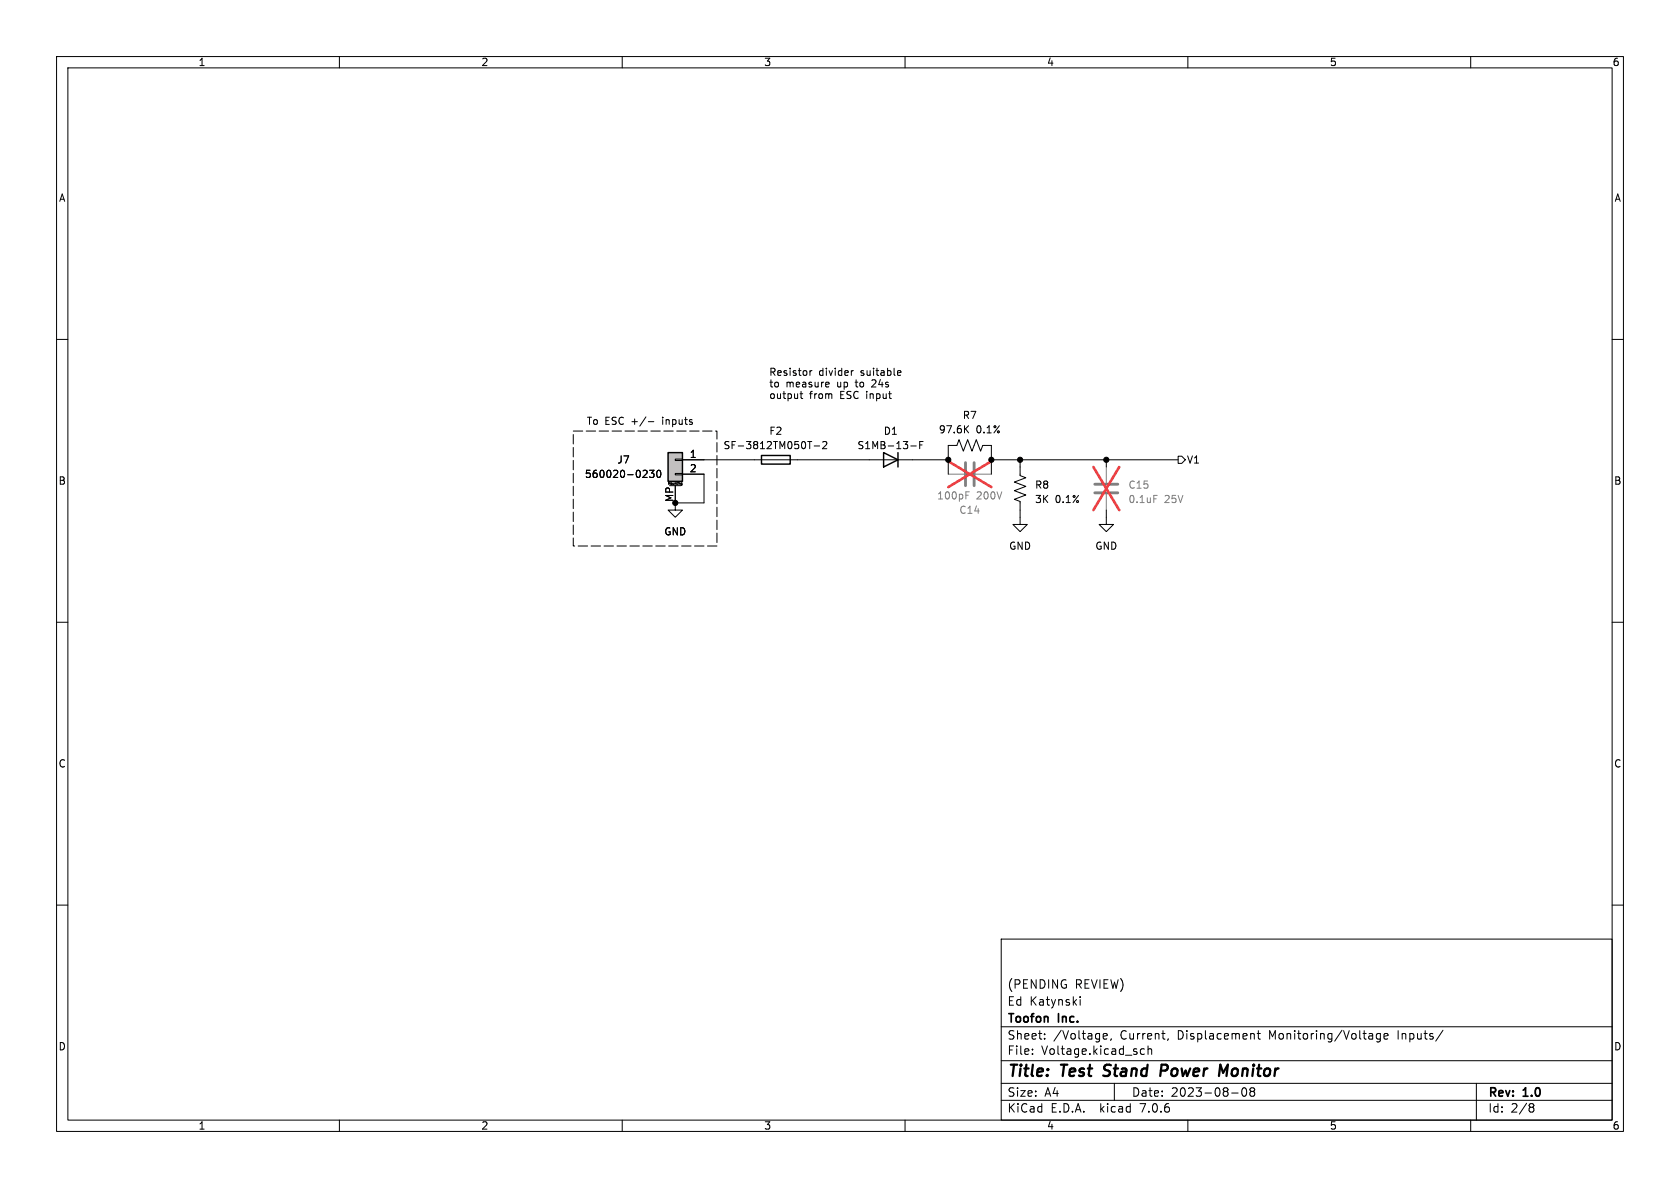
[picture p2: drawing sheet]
<svg xmlns="http://www.w3.org/2000/svg" width="297mm" height="210mm" viewBox="0 0 297 210" stroke-linecap="round" stroke-linejoin="round" font-family="sans-serif">
<g fill="none" stroke="#000" stroke-width=".18">
<path d="M10 10h277v190h-277zM12 12h273v186h-273zM60 10v2M110 10v2M160 10v2M210 10v2M260 10v2M10 60h2M285 60h2M114.6 74.5h1M141.4 69.6h.5M141.6 69.2v1.1l.3 .2"/>
<path d="M142.8 78h.7M143.2 65.5v.9M143.5 65.5l-.3 .3M143.9 78.8h1M145.4 78.2l.5-.2 .3 .4-.8 .9h.8M146.2 67.6h.3l.1 .3-.6 .1M146.5 68.3l-.3 .1M150.9 65.5l-.3 .1M158.9 65.5l.3 .1 .1 .2-.6 .1M159.2 66.3l-.3 .1M161 78.8h1M162.6 78.7h.4"/>
<path d="M163.2 78h-.6v1.3M170.7 75.8l.5 .7M171.2 75.3l-.7 .7M114.2 83.1l.2 .3-.1 .3-.7 .7h.8M114.8 83.1h.8l-.4 .5 .4 .1v.6l-.2 .1-.6-.1M116.3 83.2l.1-.1a.68 .68 0 0 1 .4 .7 .68 .68 0 0 1-.4 .6 .84 .84 0 0 1-.1-1.2zM118.2 85.6v-.3l.1 .2 .1-.2v.3M118.4 85.9h2M119.4 83.7h1.2v.2h-1.2zM119.4 81.2h1.2v.2h-1.2zM119.4 88.9v1.3h-1.3l1.3 1.2 1.2-1.2h-1.2M119.4 85.9v3"/>
<path d="M119.7 85.3v.3M119.9 85.3h.1M120.6 85.6h-.2v-.2h.2v.3h-.2M120.6 81.3h47M120.6 83.8h3.9v5.1h-5.1M167.6 83.8v-5.1h1.6l.3-1 .8 2.1 .8-2.1 .7 2.1 .8-2.1 .8 2.1 .3-1.1h1.6v5.1M175.3 81.3h33M180.3 81.3v2.8l1.1 .4-2.1 .7 2.1 .8-2.1 .7 2.1 .8-2.1 .8 1 .3v4.1h-1.2l1.2 1.3 1.3-1.3h-1.3M195.6 90.2v2.5h1.2l-1.2 1.3-1.3-1.3h1.3M195.6 81.3v1.3M208.3 80.6h.6l.6 .7-.6 .6h-.6zM10 110h2"/>
<path d="M285 110h2M10 160h2M285 160h2M177 166h108v32h-108zM191 176.2v.1M191 176.7v1M60 198v2M110 198v2M160 198v2M177 194.5h108M177 191.5h108M177 187.5h108"/>
<path d="M177 181.5h108M182.5 186.3v.1M182.5 185.5v.1M184.7 183.6v.1M184.7 182.8v.1M195 183.2l.7-.1v-.3l-.5-.1-.2 .2 .1 .7h.6M196.5 183.6l-.2 .3M197 191.5v3M201.6 186.1l.3 .3 .4-.1M202.3 185.5l-.4-.1-.3 .3M203 185.5l.2-.1 .3 .1 .1 .9M203 184.9v1.5"/>
<path d="M206.5 183.6l-.1 .3M210 198v2M217.7 193.2h1.2M219.7 192.4l.2-.1a.81 .81 0 0 1 .6 .6 .81 .81 0 0 1-.3 .8l-.2 .1a.81 .81 0 0 1-.3-1.4zM221.2 192.9l-.2-.2 .2-.4 .5 .1 .1 .2-.3 .3M221.2 192.9l-.2 .3v.3l.2 .3 .5-.1 .1-.2-.1-.4-.2-.2M221.2 192.9h.3M221.5 182.7l.2 .2v.8M222.2 182.7h.6M222.5 182.2v1.3l.3 .2M244 182.8l-.4-.1-.3 .3v.4l.2 .2h.5M244 182.7v1.2l-.3 .3-.3-.1"/>
<path d="M244.7 183.2l.7-.1-.1-.3-.4-.1-.2 .2v.7h.6M255.1 182.1l-1.3 2M260 198v2M261 191.5v6.5M270.6 195.1h.3l.3 .3-.3 .3M270.6 195.7h.3M270.9 195.7l.2 .2 .1 .4-.3 .3h-.3"/>
</g>
<path d="M195 190.1l.3 .1M195.3 188.4l-.1 .4 .1 .2M206.1 188.2h-.7l-.3 2M206.2 189.2l-1 .1M216.2 189.6l.9-1.4-.3 2" fill="none" stroke="#000" stroke-width=".4"/>
<path d="M118.1 80h2.5v5.1h-2.5zM134.6 80.5h5.1v1.5h-5.1zM156.2 80l2.5 1.3-2.5 1.3zM158.7 80v2.6" fill="none" stroke="#000" stroke-width=".25"/>
<path d="M118.1 80h2.5v5.1h-2.5z" fill="#c0c0c0" stroke="#c0c0c0" stroke-width=".18"/>
<path d="M170.7 81.8v4.1M172.2 81.8v4.1M193.5 87.1h4.1M193.5 85.6h4.1" fill="none" stroke="#808080" stroke-width=".51"/>
<path d="M167.6 83.8h2.8M170.8 87.5h.4M170.8 86.9h.6M172.5 83.8h2.8M195.6 82.6v2.7M195.6 87.4v2.8M204 87.6h.6" fill="none" stroke="#808080" stroke-width=".18"/>
<path d="M167.6 81.5l7.7 4.6M175.3 81.5l-7.7 4.6M193.3 82.6l4.6 7.6M197.9 82.6l-4.6 7.6" fill="none" stroke="#eb3a3d" stroke-width=".46"/>
<path d="M101.3 76.2h25.4v20.3h-25.4v-20.3" fill="none" stroke="#000" stroke-width=".18" stroke-dasharray="1.7 .6"/>
<g fill="#000" stroke="#000" stroke-width=".18">
<circle cx="119.4" cy="88.9" r=".46"/>
<circle cx="167.6" cy="81.3" r=".46"/>
<circle cx="175.3" cy="81.3" r=".46"/>
<circle cx="180.3" cy="81.3" r=".46"/>
<circle cx="195.6" cy="81.3" r=".46"/>
</g>
<g font-size="2.8">
<text x="178" y="190.9">Title:</text>
<text x="187.7" y="190.9">Test</text>
<text x="196" y="190.9">Stand</text>
<text x="206.8" y="190.9">Power</text>
<text x="218" y="190.9">Monitor</text>
</g>
<g font-size="2.1">
<text x="178" y="178">Ed Katynski</text>
<text x="178" y="175">(PENDING</text>
<text x="190" y="175">REVIEW)</text>
<text x="178" y="184">Sheet:</text>
<text x="178" y="181.2">Toofon</text>
<text x="186.2" y="184">/Voltage,</text>
<text x="187.2" y="181.2">Inc.</text>
<text x="198.1" y="184">Current,</text>
<text x="208.3" y="184">Displacement</text>
<text x="224.6" y="184">Monitoring/Voltage</text>
<text x="247.5" y="184">Inputs/</text>
<text x="178" y="186.7">File:</text>
<text x="184.1" y="186.7">Voltage.kicad_sch</text>
<text x="178" y="196.9">KiCad</text>
<text x="178" y="194.1">Size:</text>
<text x="184.7" y="194.1">A4</text>
<text x="185.7" y="196.9">E.D.A.</text>
<text x="194.6" y="196.9">kicad</text>
<text x="200" y="194.1">Date:</text>
<text x="201.8" y="196.9">7.0.6</text>
<text x="207" y="194.1">2023-08-08</text>
<text x="263" y="194.3">Rev:</text>
<text x="263" y="196.9">Id:</text>
<text x="267.1" y="196.9">2/8</text>
<text x="269.4" y="194.3">1.0</text>
</g>
<g font-size="1.8">
<text x="35" y="11.9">1</text>
<text x="85" y="11.9">2</text>
<text x="135" y="11.9">3</text>
<text x="185" y="11.9">4</text>
<text x="235" y="11.9">5</text>
<text x="285" y="11.9">6</text>
<text x="10.3" y="35.9">A</text>
<text x="285.3" y="35.9">A</text>
<text x="135.9" y="66.5">Resistor</text>
<text x="135.9" y="68.6">to</text>
<text x="135.9" y="70.6">output</text>
<text x="138.9" y="68.6">measure</text>
<text x="143.1" y="70.6">from</text>
<text x="144.7" y="66.5">divider</text>
<text x="148.1" y="68.6">up</text>
<text x="148.6" y="70.6">ESC input</text>
<text x="151.6" y="68.6">to</text>
<text x="152.3" y="66.5">suitable</text>
<text x="154.6" y="68.6">24s</text>
<text x="103.6" y="75.2">To ESC +/-</text>
<text x="117.4" y="75.2">inputs</text>
<text x="135.9" y="77.1">F2</text>
<text x="156.1" y="77.1">D1</text>
<text x="165.9" y="76.8">97.6K</text>
<text x="170.1" y="74.3">R7</text>
<text x="172.5" y="76.8">0.1%</text>
<text x="109" y="82.1">J7</text>
<text x="121.8" y="81">1</text>
<text x="121.8" y="83.6">2</text>
<text x="127.8" y="79.6">SF-3812TM050T-2</text>
<text x="151.5" y="79.6">S1MB-13-F</text>
<text x="209.7" y="82.1">V1</text>
<text x="10.3" y="85.9">B</text>
<text x="103.3" y="84.7">560020-0230</text>
<text x="119.1" y="88.8" transform="rotate(-90 119.1 88.8)">MP</text>
<text x="182.9" y="86.6">R8</text>
<text x="182.9" y="89.1">3K</text>
<text x="186.5" y="89.1">0.1%</text>
<text x="285.3" y="85.9">B</text>
<text x="117.3" y="94.8">GND</text>
<text x="178.3" y="97.4">GND</text>
<text x="193.5" y="97.4">GND</text>
<text x="10.3" y="135.9">C</text>
<text x="285.3" y="135.9">C</text>
<text x="10.3" y="185.9">D</text>
<text x="285.3" y="185.9">D</text>
<text x="35" y="199.9">1</text>
<text x="85" y="199.9">2</text>
<text x="135" y="199.9">3</text>
<text x="185" y="199.9">4</text>
<text x="235" y="199.9">5</text>
<text x="285" y="199.9">6</text>
</g>
<g font-size="1.8" fill="#808080">
<text x="165.6" y="88.5">100pF</text>
<text x="172.6" y="88.5">200V</text>
<text x="199.4" y="86.6">C15</text>
<text x="199.4" y="89.1">0.1uF</text>
<text x="205.8" y="89.1">25V</text>
<text x="169.5" y="91">C14</text>
</g>
<text font-size=".5" x="117.9" y="85.9">Mounting</text>
</svg>
